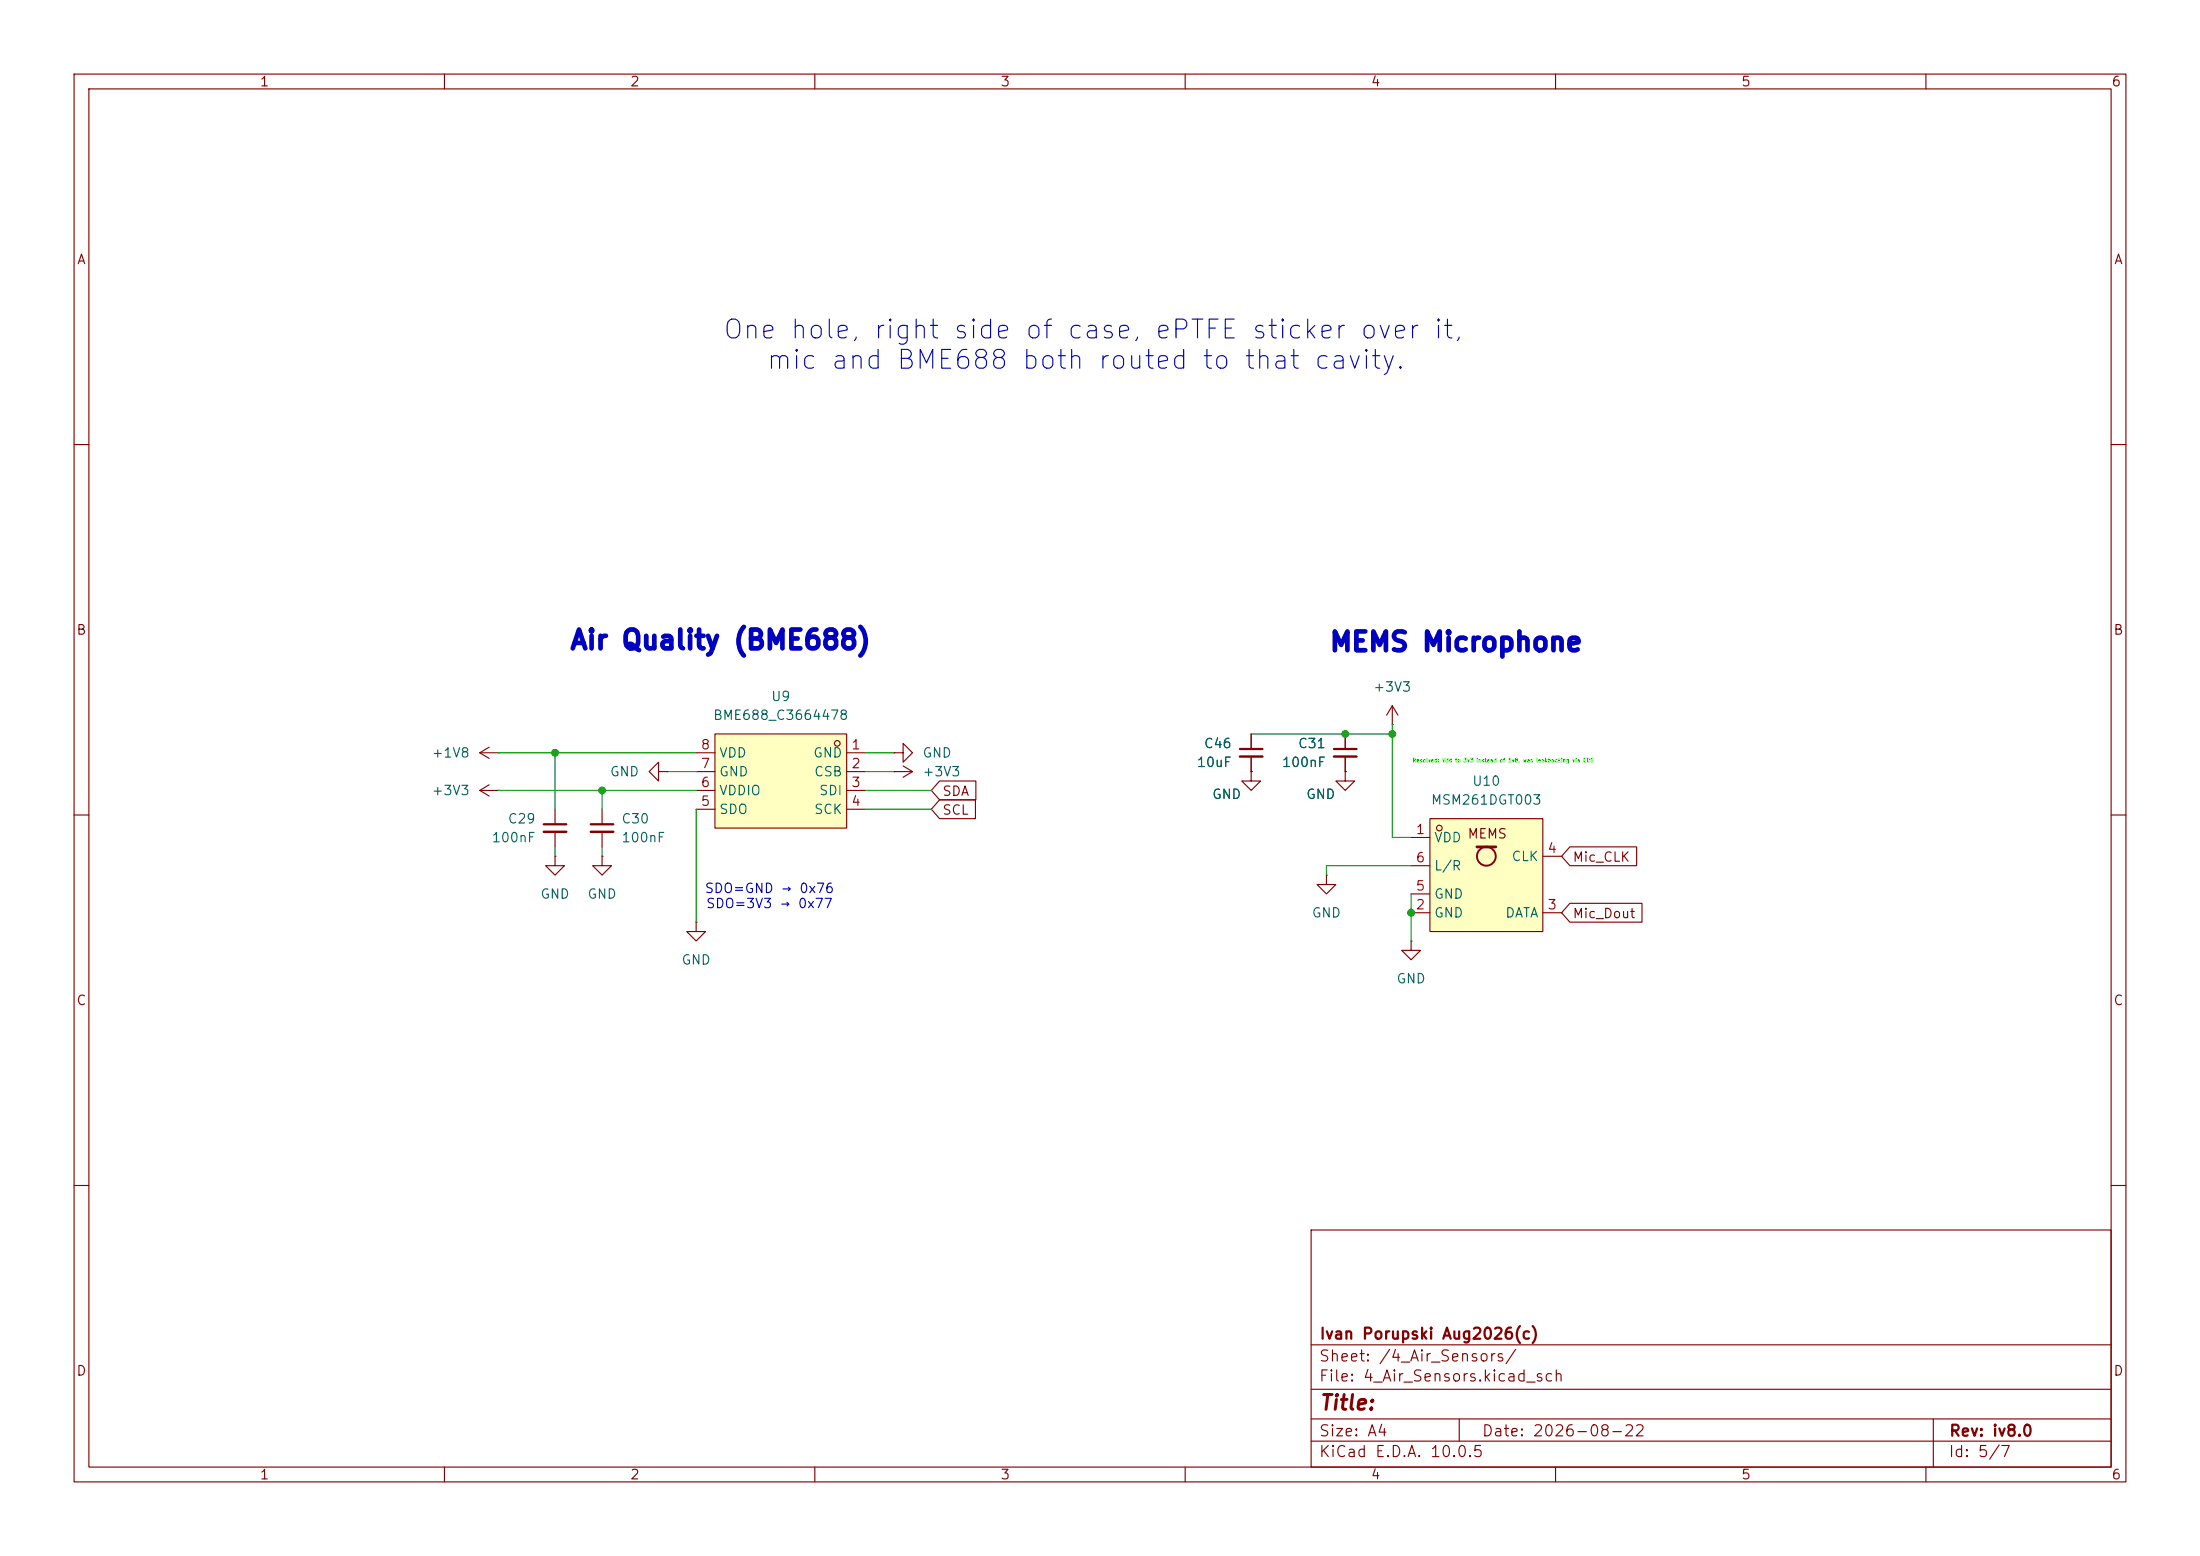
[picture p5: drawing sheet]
(kicad_sch
 (version 20260306)
 (generator "eeschema")
 (generator_version "10.0")
 (paper "A4")
 (title_block
  (date "2026-08-22")
  (rev "iv8.0")
  (company "Ivan Porupski Aug2026(c)"))
 (lib_symbols
  (symbol "Device:C_Small"
   (pin_numbers (hide yes))
   (pin_names
    (offset 0.254) (hide yes)) (exclude_from_sim no) (in_bom yes) (on_board yes)
   (in_pos_files yes)
   (duplicate_pin_numbers_are_jumpers no)
   (property "Reference" "C" (at 0.254 1.778 0) (show_name no) (do_not_autoplace no) (effects (font (size 1.27 1.27)) (justify left)))
   (property "Value" "C_Small" (at 0.254 -2.032 0) (show_name no) (do_not_autoplace no) (effects (font (size 1.27 1.27)) (justify left)))
   (property "Footprint" "" (at 0 0 0) (show_name no) (do_not_autoplace no) (hide yes) (effects (font (size 1.27 1.27))))
   (property "Datasheet" "" (at 0 0 0) (show_name no) (do_not_autoplace no) (hide yes) (effects (font (size 1.27 1.27))))
   (property "Description" "Unpolarized capacitor, small symbol" (at 0 0 0) (show_name no) (do_not_autoplace no) (hide yes) (effects (font (size 1.27 1.27))))
   (symbol "C_Small_0_1"
    (polyline (pts (xy -1.524 0.508) (xy 1.524 0.508)) (stroke (width 0.3048) (type default)) (fill (type none)))
    (polyline (pts (xy -1.524 -0.508) (xy 1.524 -0.508)) (stroke (width 0.3302) (type default)) (fill (type none))))
   (symbol "C_Small_1_1"
    (pin passive line (at 0 2.54 270) (length 2.032) (name "" (effects (font (size 1.27 1.27)))) (number "1" (effects (font (size 1.27 1.27)))))
    (pin passive line (at 0 -2.54 90) (length 2.032) (name "" (effects (font (size 1.27 1.27)))) (number "2" (effects (font (size 1.27 1.27))))))
   (embedded_fonts no))
  (symbol "Kompic_Mk1b:BME688_C3664478" (exclude_from_sim no) (in_bom yes) (on_board yes)
   (in_pos_files yes)
   (duplicate_pin_numbers_are_jumpers no)
   (property "Reference" "U" (at 0 8.89 0) (show_name no) (do_not_autoplace no) (effects (font (size 1.27 1.27))))
   (property "Value" "BME688_C3664478" (at 0 -8.89 0) (show_name no) (do_not_autoplace no) (effects (font (size 1.27 1.27))))
   (property "Footprint" "Kompic_Mk1b:LGA-8_L3.0-W3.0-P0.80_BME688" (at 0 -11.43 0) (show_name no) (do_not_autoplace no) (hide yes) (effects (font (size 1.27 1.27))))
   (property "Datasheet" "" (at 0 0 0) (show_name no) (do_not_autoplace no) (hide yes) (effects (font (size 1.27 1.27))))
   (property "Description" "" (at 0 0 0) (show_name no) (do_not_autoplace no) (hide yes) (effects (font (size 1.27 1.27))))
   (property "LCSC Part" "C3664478" (at 0 -13.97 0) (show_name no) (do_not_autoplace no) (hide yes) (effects (font (size 1.27 1.27))))
   (symbol "BME688_C3664478_0_1"
    (rectangle (start -8.89 6.35) (end 8.89 -6.35) (stroke (width 0) (type default)) (fill (type background)))
    (circle (center 7.62 5.08) (radius 0.38) (stroke (width 0) (type default)) (fill (type none)))
    (pin unspecified line (at 11.43 3.81 180) (length 2.54) (name "GND" (effects (font (size 1.27 1.27)))) (number "1" (effects (font (size 1.27 1.27)))))
    (pin unspecified line (at 11.43 1.27 180) (length 2.54) (name "CSB" (effects (font (size 1.27 1.27)))) (number "2" (effects (font (size 1.27 1.27)))))
    (pin unspecified line (at 11.43 -1.27 180) (length 2.54) (name "SDI" (effects (font (size 1.27 1.27)))) (number "3" (effects (font (size 1.27 1.27)))))
    (pin unspecified line (at 11.43 -3.81 180) (length 2.54) (name "SCK" (effects (font (size 1.27 1.27)))) (number "4" (effects (font (size 1.27 1.27)))))
    (pin unspecified line (at -11.43 -3.81 0) (length 2.54) (name "SDO" (effects (font (size 1.27 1.27)))) (number "5" (effects (font (size 1.27 1.27)))))
    (pin unspecified line (at -11.43 -1.27 0) (length 2.54) (name "VDDIO" (effects (font (size 1.27 1.27)))) (number "6" (effects (font (size 1.27 1.27)))))
    (pin unspecified line (at -11.43 1.27 0) (length 2.54) (name "GND" (effects (font (size 1.27 1.27)))) (number "7" (effects (font (size 1.27 1.27)))))
    (pin unspecified line (at -11.43 3.81 0) (length 2.54) (name "VDD" (effects (font (size 1.27 1.27)))) (number "8" (effects (font (size 1.27 1.27))))))
   (embedded_fonts no))
  (symbol "Kompic_Mk1b:MSM261DGT003" (exclude_from_sim no) (in_bom yes) (on_board yes)
   (in_pos_files yes)
   (duplicate_pin_numbers_are_jumpers no)
   (property "Reference" "U" (at 0 10.16 0) (show_name no) (do_not_autoplace no) (effects (font (size 1.27 1.27))))
   (property "Value" "MSM261DGT003" (at 0 -10.16 0) (show_name no) (do_not_autoplace no) (effects (font (size 1.27 1.27))))
   (property "Footprint" "Kompic_Mk1b:MIC-SMD_6P-L4.0-W2.0_LMD4020T261-OC3" (at 0 -12.7 0) (show_name no) (do_not_autoplace no) (hide yes) (effects (font (size 1.27 1.27))))
   (property "Datasheet" "" (at 0 0 0) (show_name no) (do_not_autoplace no) (hide yes) (effects (font (size 1.27 1.27))))
   (property "Description" "" (at 0 0 0) (show_name no) (do_not_autoplace no) (hide yes) (effects (font (size 1.27 1.27))))
   (property "LCSC Part" "C48227730" (at 0 -15.24 0) (show_name no) (do_not_autoplace no) (hide yes) (effects (font (size 1.27 1.27))))
   (symbol "MSM261DGT003_0_1"
    (rectangle (start -7.62 7.62) (end 7.62 -7.62) (stroke (width 0) (type default)) (fill (type background)))
    (circle (center -6.35 6.35) (radius 0.38) (stroke (width 0) (type default)) (fill (type none)))
    (circle (center 0 2.54) (radius 1.27) (stroke (width 0.254) (type default)) (fill (type none)))
    (polyline (pts (xy 1.27 3.81) (xy -1.27 3.81)) (stroke (width 0.381) (type default)) (fill (type none)))
    (pin unspecified line (at -10.16 5.08 0) (length 2.54) (name "VDD" (effects (font (size 1.27 1.27)))) (number "1" (effects (font (size 1.27 1.27)))))
    (pin unspecified line (at -10.16 -5.08 0) (length 2.54) (name "GND" (effects (font (size 1.27 1.27)))) (number "2" (effects (font (size 1.27 1.27)))))
    (pin unspecified line (at 10.16 -5.08 180) (length 2.54) (name "DATA" (effects (font (size 1.27 1.27)))) (number "3" (effects (font (size 1.27 1.27)))))
    (pin unspecified line (at 10.16 2.54 180) (length 2.54) (name "CLK" (effects (font (size 1.27 1.27)))) (number "4" (effects (font (size 1.27 1.27)))))
    (pin unspecified line (at -10.16 -2.54 0) (length 2.54) (name "GND" (effects (font (size 1.27 1.27)))) (number "5" (effects (font (size 1.27 1.27)))))
    (pin unspecified line (at -10.16 1.27 0) (length 2.54) (name "L/R" (effects (font (size 1.27 1.27)))) (number "6" (effects (font (size 1.27 1.27))))))
   (symbol "MSM261DGT003_1_1"
    (text "MEMS" (at 0.127 5.588 0) (effects (font (size 1.27 1.27)))))
   (embedded_fonts no))
  (symbol "power:+1V8"
   (power global)
   (pin_numbers (hide yes))
   (pin_names
    (offset 0) (hide yes)) (exclude_from_sim no) (in_bom yes) (on_board yes)
   (in_pos_files yes)
   (duplicate_pin_numbers_are_jumpers no)
   (property "Reference" "#PWR" (at 0 -3.81 0) (show_name no) (do_not_autoplace no) (hide yes) (effects (font (size 1.27 1.27))))
   (property "Value" "+1V8" (at 0 3.556 0) (show_name no) (do_not_autoplace no) (effects (font (size 1.27 1.27))))
   (property "Footprint" "" (at 0 0 0) (show_name no) (do_not_autoplace no) (hide yes) (effects (font (size 1.27 1.27))))
   (property "Datasheet" "" (at 0 0 0) (show_name no) (do_not_autoplace no) (hide yes) (effects (font (size 1.27 1.27))))
   (property "Description" "Power symbol creates a global label with name \"+1V8\"" (at 0 0 0) (show_name no) (do_not_autoplace no) (hide yes) (effects (font (size 1.27 1.27))))
   (symbol "+1V8_0_1"
    (polyline (pts (xy -0.762 1.27) (xy 0 2.54)) (stroke (width 0) (type default)) (fill (type none)))
    (polyline (pts (xy 0 2.54) (xy 0.762 1.27)) (stroke (width 0) (type default)) (fill (type none)))
    (polyline (pts (xy 0 0) (xy 0 2.54)) (stroke (width 0) (type default)) (fill (type none))))
   (symbol "+1V8_1_1"
    (pin power_in line (at 0 0 90) (length 0) (name "" (effects (font (size 1.27 1.27)))) (number "1" (effects (font (size 1.27 1.27))))))
   (embedded_fonts no))
  (symbol "power:+3V3"
   (power global)
   (pin_numbers (hide yes))
   (pin_names
    (offset 0) (hide yes)) (exclude_from_sim no) (in_bom yes) (on_board yes)
   (in_pos_files yes)
   (duplicate_pin_numbers_are_jumpers no)
   (property "Reference" "#PWR" (at 0 -3.81 0) (show_name no) (do_not_autoplace no) (hide yes) (effects (font (size 1.27 1.27))))
   (property "Value" "+3V3" (at 0 3.556 0) (show_name no) (do_not_autoplace no) (effects (font (size 1.27 1.27))))
   (property "Footprint" "" (at 0 0 0) (show_name no) (do_not_autoplace no) (hide yes) (effects (font (size 1.27 1.27))))
   (property "Datasheet" "" (at 0 0 0) (show_name no) (do_not_autoplace no) (hide yes) (effects (font (size 1.27 1.27))))
   (property "Description" "Power symbol creates a global label with name \"+3V3\"" (at 0 0 0) (show_name no) (do_not_autoplace no) (hide yes) (effects (font (size 1.27 1.27))))
   (symbol "+3V3_0_1"
    (polyline (pts (xy -0.762 1.27) (xy 0 2.54)) (stroke (width 0) (type default)) (fill (type none)))
    (polyline (pts (xy 0 2.54) (xy 0.762 1.27)) (stroke (width 0) (type default)) (fill (type none)))
    (polyline (pts (xy 0 0) (xy 0 2.54)) (stroke (width 0) (type default)) (fill (type none))))
   (symbol "+3V3_1_1"
    (pin power_in line (at 0 0 90) (length 0) (name "" (effects (font (size 1.27 1.27)))) (number "1" (effects (font (size 1.27 1.27))))))
   (embedded_fonts no))
  (symbol "power:GND"
   (power global)
   (pin_numbers (hide yes))
   (pin_names
    (offset 0) (hide yes)) (exclude_from_sim no) (in_bom yes) (on_board yes)
   (in_pos_files yes)
   (duplicate_pin_numbers_are_jumpers no)
   (property "Reference" "#PWR" (at 0 -6.35 0) (show_name no) (do_not_autoplace no) (hide yes) (effects (font (size 1.27 1.27))))
   (property "Value" "GND" (at 0 -3.81 0) (show_name no) (do_not_autoplace no) (effects (font (size 1.27 1.27))))
   (property "Footprint" "" (at 0 0 0) (show_name no) (do_not_autoplace no) (hide yes) (effects (font (size 1.27 1.27))))
   (property "Datasheet" "" (at 0 0 0) (show_name no) (do_not_autoplace no) (hide yes) (effects (font (size 1.27 1.27))))
   (property "Description" "Power symbol creates a global label with name \"GND\" , ground" (at 0 0 0) (show_name no) (do_not_autoplace no) (hide yes) (effects (font (size 1.27 1.27))))
   (symbol "GND_0_1"
    (polyline (pts (xy 0 0) (xy 0 -1.27) (xy 1.27 -1.27) (xy 0 -2.54) (xy -1.27 -1.27) (xy 0 -1.27)) (stroke (width 0) (type default)) (fill (type none))))
   (symbol "GND_1_1"
    (pin power_in line (at 0 0 270) (length 0) (name "" (effects (font (size 1.27 1.27)))) (number "1" (effects (font (size 1.27 1.27))))))
   (embedded_fonts no)))
 (text "Air Quality (BME688)"
  (exclude_from_sim no)
  (at 97.282 86.614 0)
  (effects (font (size 2.54 2.54) (thickness 0.762)
    (bold yes))))
 (text "SDO=GND → 0x76\nSDO=3V3 → 0x77"
  (exclude_from_sim no)
  (at 103.886 121.158 0)
  (effects (font (size 1.27 1.27))))
 (text "One hole, right side of case, ePTFE sticker over it,\nmic and BME688 both routed to that cavity. "
  (exclude_from_sim no)
  (at 147.574 46.736 0)
  (effects (font (size 2.54 2.54))))
 (text "MEMS Microphone"
  (exclude_from_sim no)
  (at 196.596 86.868 0)
  (effects (font (size 2.54 2.54) (thickness 0.762)
    (bold yes))))
 (text "Resolved: Vdd to 3v3 instead of 1v8, was leakbacking via EDS"
  (exclude_from_sim no)
  (at 202.946 102.87 0)
  (effects (font (size 0.508 0.508) (thickness 0.508)
    (bold yes) (color 64 255 33 1))))
 (junction
  (at 181.61 99.06)
  (diameter 0)
  (color 0 0 0 0))
 (junction
  (at 190.5 123.19)
  (diameter 0)
  (color 0 0 0 0))
 (junction
  (at 74.93 101.6)
  (diameter 0)
  (color 0 0 0 0))
 (junction
  (at 81.28 106.68)
  (diameter 0)
  (color 0 0 0 0))
 (junction
  (at 187.96 99.06)
  (diameter 0)
  (color 0 0 0 0))
 (wire
  (pts (xy 190.5 127) (xy 190.5 123.19))
  (stroke (width 0) (type default)))
 (wire
  (pts (xy 179.07 116.84) (xy 190.5 116.84))
  (stroke (width 0) (type default)))
 (wire
  (pts (xy 67.31 106.68) (xy 81.28 106.68))
  (stroke (width 0) (type default)))
 (wire
  (pts (xy 190.5 120.65) (xy 190.5 123.19))
  (stroke (width 0) (type default)))
 (wire
  (pts (xy 74.93 101.6) (xy 93.98 101.6))
  (stroke (width 0) (type default)))
 (wire
  (pts (xy 179.07 116.84) (xy 179.07 118.11))
  (stroke (width 0) (type default)))
 (wire
  (pts (xy 120.65 101.6) (xy 116.84 101.6))
  (stroke (width 0) (type default)))
 (wire
  (pts (xy 93.98 109.22) (xy 93.98 124.46))
  (stroke (width 0) (type default)))
 (wire
  (pts (xy 81.28 106.68) (xy 81.28 109.22))
  (stroke (width 0) (type default)))
 (wire
  (pts (xy 120.65 104.14) (xy 116.84 104.14))
  (stroke (width 0) (type default)))
 (wire
  (pts (xy 81.28 106.68) (xy 93.98 106.68))
  (stroke (width 0) (type default)))
 (wire
  (pts (xy 90.17 104.14) (xy 93.98 104.14))
  (stroke (width 0) (type default)))
 (wire
  (pts (xy 74.93 114.3) (xy 74.93 115.57))
  (stroke (width 0) (type default)))
 (wire
  (pts (xy 67.31 101.6) (xy 74.93 101.6))
  (stroke (width 0) (type default)))
 (wire
  (pts (xy 125.73 109.22) (xy 116.84 109.22))
  (stroke (width 0) (type default)))
 (wire
  (pts (xy 181.61 99.06) (xy 187.96 99.06))
  (stroke (width 0) (type default)))
 (wire
  (pts (xy 187.96 99.06) (xy 187.96 113.03))
  (stroke (width 0) (type default)))
 (wire
  (pts (xy 168.91 99.06) (xy 181.61 99.06))
  (stroke (width 0) (type default)))
 (wire
  (pts (xy 74.93 101.6) (xy 74.93 109.22))
  (stroke (width 0) (type default)))
 (wire
  (pts (xy 81.28 114.3) (xy 81.28 115.57))
  (stroke (width 0) (type default)))
 (wire
  (pts (xy 187.96 97.79) (xy 187.96 99.06))
  (stroke (width 0) (type default)))
 (wire
  (pts (xy 125.73 106.68) (xy 116.84 106.68))
  (stroke (width 0) (type default)))
 (wire
  (pts (xy 187.96 113.03) (xy 190.5 113.03))
  (stroke (width 0) (type default)))
 (global_label "Mic_Dout"
  (shape input)
  (at 210.82 123.19 0)
  (fields_autoplaced yes)
  (effects (font (size 1.27 1.27)) (justify left))
  (property "Intersheetrefs" "${INTERSHEET_REFS}" (at 222.2113 123.19 0) (hide yes) (show_name no) (do_not_autoplace no) (effects (font (size 1.27 1.27)) (justify left))))
 (global_label "SCL"
  (shape input)
  (at 125.73 109.22 0)
  (fields_autoplaced yes)
  (effects (font (size 1.27 1.27)) (justify left))
  (property "Intersheetrefs" "${INTERSHEET_REFS}" (at 132.2228 109.22 0) (hide yes) (show_name no) (do_not_autoplace no) (effects (font (size 1.27 1.27)) (justify left))))
 (global_label "Mic_CLK"
  (shape input)
  (at 210.82 115.57 0)
  (fields_autoplaced yes)
  (effects (font (size 1.27 1.27)) (justify left))
  (property "Intersheetrefs" "${INTERSHEET_REFS}" (at 221.4857 115.57 0) (hide yes) (show_name no) (do_not_autoplace no) (effects (font (size 1.27 1.27)) (justify left))))
 (global_label "SDA"
  (shape input)
  (at 125.73 106.68 0)
  (fields_autoplaced yes)
  (effects (font (size 1.27 1.27)) (justify left))
  (property "Intersheetrefs" "${INTERSHEET_REFS}" (at 132.2833 106.68 0) (hide yes) (show_name no) (do_not_autoplace no) (effects (font (size 1.27 1.27)) (justify left))))
 (symbol
  (lib_id "Device:C_Small")
  (at 168.91 101.6 0)
  (unit 1)
  (body_style 1)
  (exclude_from_sim no)
  (in_bom yes)
  (on_board yes)
  (in_pos_files yes)
  (dnp no)
  (property "Reference" "C46" (at 166.37 100.3362 0) (show_name no) (do_not_autoplace no) (effects (font (size 1.27 1.27)) (justify right)))
  (property "Value" "10uF" (at 166.37 102.8762 0) (show_name no) (do_not_autoplace no) (effects (font (size 1.27 1.27)) (justify right)))
  (property "Footprint" "Capacitor_SMD:C_0402_1005Metric_Pad0.74x0.62mm_HandSolder" (at 168.91 101.6 0) (hide yes) (show_name no) (do_not_autoplace no) (effects (font (size 1.27 1.27))))
  (property "Datasheet" "" (at 168.91 101.6 0) (hide yes) (show_name no) (do_not_autoplace no) (effects (font (size 1.27 1.27))))
  (property "Description" "Unpolarized capacitor, small symbol" (at 168.91 101.6 0) (hide yes) (show_name no) (do_not_autoplace no) (effects (font (size 1.27 1.27))))
  (pin "1")
  (pin "2"))
 (symbol
  (lib_id "power:GND")
  (at 181.61 104.14 0)
  (mirror y)
  (unit 1)
  (body_style 1)
  (exclude_from_sim no)
  (in_bom yes)
  (on_board yes)
  (in_pos_files yes)
  (dnp no)
  (property "Reference" "#PWR0108" (at 181.61 110.49 0) (hide yes) (show_name no) (do_not_autoplace no) (effects (font (size 1.27 1.27))))
  (property "Value" "GND" (at 178.308 107.188 0) (show_name no) (do_not_autoplace no) (effects (font (size 1.27 1.27))))
  (property "Footprint" "" (at 181.61 104.14 0) (hide yes) (show_name no) (do_not_autoplace no) (effects (font (size 1.27 1.27))))
  (property "Datasheet" "" (at 181.61 104.14 0) (hide yes) (show_name no) (do_not_autoplace no) (effects (font (size 1.27 1.27))))
  (property "Description" "Power symbol creates a global label with name \"GND\" , ground" (at 181.61 104.14 0) (hide yes) (show_name no) (do_not_autoplace no) (effects (font (size 1.27 1.27))))
  (pin "1"))
 (symbol
  (lib_id "power:GND")
  (at 90.17 104.14 270)
  (unit 1)
  (body_style 1)
  (exclude_from_sim no)
  (in_bom yes)
  (on_board yes)
  (in_pos_files yes)
  (dnp no)
  (fields_autoplaced yes)
  (property "Reference" "#PWR0103" (at 83.82 104.14 0) (hide yes) (show_name no) (do_not_autoplace no) (effects (font (size 1.27 1.27))))
  (property "Value" "GND" (at 86.36 104.1399 90) (show_name no) (do_not_autoplace no) (effects (font (size 1.27 1.27)) (justify right)))
  (property "Footprint" "" (at 90.17 104.14 0) (hide yes) (show_name no) (do_not_autoplace no) (effects (font (size 1.27 1.27))))
  (property "Datasheet" "" (at 90.17 104.14 0) (hide yes) (show_name no) (do_not_autoplace no) (effects (font (size 1.27 1.27))))
  (property "Description" "Power symbol creates a global label with name \"GND\" , ground" (at 90.17 104.14 0) (hide yes) (show_name no) (do_not_autoplace no) (effects (font (size 1.27 1.27))))
  (pin "1"))
 (symbol
  (lib_id "power:GND")
  (at 120.65 101.6 90)
  (unit 1)
  (body_style 1)
  (exclude_from_sim no)
  (in_bom yes)
  (on_board yes)
  (in_pos_files yes)
  (dnp no)
  (fields_autoplaced yes)
  (property "Reference" "#PWR0105" (at 127 101.6 0) (hide yes) (show_name no) (do_not_autoplace no) (effects (font (size 1.27 1.27))))
  (property "Value" "GND" (at 124.46 101.5999 90) (show_name no) (do_not_autoplace no) (effects (font (size 1.27 1.27)) (justify right)))
  (property "Footprint" "" (at 120.65 101.6 0) (hide yes) (show_name no) (do_not_autoplace no) (effects (font (size 1.27 1.27))))
  (property "Datasheet" "" (at 120.65 101.6 0) (hide yes) (show_name no) (do_not_autoplace no) (effects (font (size 1.27 1.27))))
  (property "Description" "Power symbol creates a global label with name \"GND\" , ground" (at 120.65 101.6 0) (hide yes) (show_name no) (do_not_autoplace no) (effects (font (size 1.27 1.27))))
  (pin "1"))
 (symbol
  (lib_id "Kompic_Mk1b:MSM261DGT003")
  (at 200.66 118.11 0)
  (unit 1)
  (body_style 1)
  (exclude_from_sim no)
  (in_bom yes)
  (on_board yes)
  (in_pos_files yes)
  (dnp no)
  (fields_autoplaced yes)
  (property "Reference" "U10" (at 200.66 105.41 0) (show_name no) (do_not_autoplace no) (effects (font (size 1.27 1.27))))
  (property "Value" "MSM261DGT003" (at 200.66 107.95 0) (show_name no) (do_not_autoplace no) (effects (font (size 1.27 1.27))))
  (property "Footprint" "Kompic_Mk1b:MIC-SMD_6P-L4.0-W2.0_LMD4020T261-OC3" (at 200.66 130.81 0) (hide yes) (show_name no) (do_not_autoplace no) (effects (font (size 1.27 1.27))))
  (property "Datasheet" "" (at 200.66 118.11 0) (hide yes) (show_name no) (do_not_autoplace no) (effects (font (size 1.27 1.27))))
  (property "Description" "" (at 200.66 118.11 0) (hide yes) (show_name no) (do_not_autoplace no) (effects (font (size 1.27 1.27))))
  (property "LCSC Part" "C48227730" (at 200.66 133.35 0) (hide yes) (show_name no) (do_not_autoplace no) (effects (font (size 1.27 1.27))))
  (pin "4")
  (pin "1")
  (pin "6")
  (pin "5")
  (pin "3")
  (pin "2"))
 (symbol
  (lib_id "power:GND")
  (at 168.91 104.14 0)
  (mirror y)
  (unit 1)
  (body_style 1)
  (exclude_from_sim no)
  (in_bom yes)
  (on_board yes)
  (in_pos_files yes)
  (dnp no)
  (property "Reference" "#PWR0109" (at 168.91 110.49 0) (hide yes) (show_name no) (do_not_autoplace no) (effects (font (size 1.27 1.27))))
  (property "Value" "GND" (at 165.608 107.188 0) (show_name no) (do_not_autoplace no) (effects (font (size 1.27 1.27))))
  (property "Footprint" "" (at 168.91 104.14 0) (hide yes) (show_name no) (do_not_autoplace no) (effects (font (size 1.27 1.27))))
  (property "Datasheet" "" (at 168.91 104.14 0) (hide yes) (show_name no) (do_not_autoplace no) (effects (font (size 1.27 1.27))))
  (property "Description" "Power symbol creates a global label with name \"GND\" , ground" (at 168.91 104.14 0) (hide yes) (show_name no) (do_not_autoplace no) (effects (font (size 1.27 1.27))))
  (pin "1"))
 (symbol
  (lib_id "power:+3V3")
  (at 67.31 106.68 90)
  (unit 1)
  (body_style 1)
  (exclude_from_sim no)
  (in_bom yes)
  (on_board yes)
  (in_pos_files yes)
  (dnp no)
  (fields_autoplaced yes)
  (property "Reference" "#PWR099" (at 71.12 106.68 0) (hide yes) (show_name no) (do_not_autoplace no) (effects (font (size 1.27 1.27))))
  (property "Value" "+3V3" (at 63.5 106.6799 90) (show_name no) (do_not_autoplace no) (effects (font (size 1.27 1.27)) (justify left)))
  (property "Footprint" "" (at 67.31 106.68 0) (hide yes) (show_name no) (do_not_autoplace no) (effects (font (size 1.27 1.27))))
  (property "Datasheet" "" (at 67.31 106.68 0) (hide yes) (show_name no) (do_not_autoplace no) (effects (font (size 1.27 1.27))))
  (property "Description" "Power symbol creates a global label with name \"+3V3\"" (at 67.31 106.68 0) (hide yes) (show_name no) (do_not_autoplace no) (effects (font (size 1.27 1.27))))
  (pin "1"))
 (symbol
  (lib_id "power:+3V3")
  (at 120.65 104.14 270)
  (unit 1)
  (body_style 1)
  (exclude_from_sim no)
  (in_bom yes)
  (on_board yes)
  (in_pos_files yes)
  (dnp no)
  (fields_autoplaced yes)
  (property "Reference" "#PWR0106" (at 116.84 104.14 0) (hide yes) (show_name no) (do_not_autoplace no) (effects (font (size 1.27 1.27))))
  (property "Value" "+3V3" (at 124.46 104.1399 90) (show_name no) (do_not_autoplace no) (effects (font (size 1.27 1.27)) (justify left)))
  (property "Footprint" "" (at 120.65 104.14 0) (hide yes) (show_name no) (do_not_autoplace no) (effects (font (size 1.27 1.27))))
  (property "Datasheet" "" (at 120.65 104.14 0) (hide yes) (show_name no) (do_not_autoplace no) (effects (font (size 1.27 1.27))))
  (property "Description" "Power symbol creates a global label with name \"+3V3\"" (at 120.65 104.14 0) (hide yes) (show_name no) (do_not_autoplace no) (effects (font (size 1.27 1.27))))
  (pin "1"))
 (symbol
  (lib_id "Device:C_Small")
  (at 181.61 101.6 0)
  (mirror y)
  (unit 1)
  (body_style 1)
  (exclude_from_sim no)
  (in_bom yes)
  (on_board yes)
  (in_pos_files yes)
  (dnp no)
  (fields_autoplaced yes)
  (property "Reference" "C31" (at 179.07 100.3362 0) (show_name no) (do_not_autoplace no) (effects (font (size 1.27 1.27)) (justify left)))
  (property "Value" "100nF" (at 179.07 102.8762 0) (show_name no) (do_not_autoplace no) (effects (font (size 1.27 1.27)) (justify left)))
  (property "Footprint" "Capacitor_SMD:C_0402_1005Metric_Pad0.74x0.62mm_HandSolder" (at 181.61 101.6 0) (hide yes) (show_name no) (do_not_autoplace no) (effects (font (size 1.27 1.27))))
  (property "Datasheet" "" (at 181.61 101.6 0) (hide yes) (show_name no) (do_not_autoplace no) (effects (font (size 1.27 1.27))))
  (property "Description" "Unpolarized capacitor, small symbol" (at 181.61 101.6 0) (hide yes) (show_name no) (do_not_autoplace no) (effects (font (size 1.27 1.27))))
  (pin "1")
  (pin "2"))
 (symbol
  (lib_id "Kompic_Mk1b:BME688_C3664478")
  (at 105.41 105.41 0)
  (unit 1)
  (body_style 1)
  (exclude_from_sim no)
  (in_bom yes)
  (on_board yes)
  (in_pos_files yes)
  (dnp no)
  (fields_autoplaced yes)
  (property "Reference" "U9" (at 105.41 93.98 0) (show_name no) (do_not_autoplace no) (effects (font (size 1.27 1.27))))
  (property "Value" "BME688_C3664478" (at 105.41 96.52 0) (show_name no) (do_not_autoplace no) (effects (font (size 1.27 1.27))))
  (property "Footprint" "Kompic_Mk1b:LGA-8_L3.0-W3.0-P0.80_BME688" (at 105.41 116.84 0) (hide yes) (show_name no) (do_not_autoplace no) (effects (font (size 1.27 1.27))))
  (property "Datasheet" "" (at 105.41 105.41 0) (hide yes) (show_name no) (do_not_autoplace no) (effects (font (size 1.27 1.27))))
  (property "Description" "" (at 105.41 105.41 0) (hide yes) (show_name no) (do_not_autoplace no) (effects (font (size 1.27 1.27))))
  (property "LCSC Part" "C3664478" (at 105.41 119.38 0) (hide yes) (show_name no) (do_not_autoplace no) (effects (font (size 1.27 1.27))))
  (pin "5")
  (pin "3")
  (pin "4")
  (pin "7")
  (pin "8")
  (pin "1")
  (pin "2")
  (pin "6"))
 (symbol
  (lib_id "power:GND")
  (at 93.98 124.46 0)
  (unit 1)
  (body_style 1)
  (exclude_from_sim no)
  (in_bom yes)
  (on_board yes)
  (in_pos_files yes)
  (dnp no)
  (fields_autoplaced yes)
  (property "Reference" "#PWR0104" (at 93.98 130.81 0) (hide yes) (show_name no) (do_not_autoplace no) (effects (font (size 1.27 1.27))))
  (property "Value" "GND" (at 93.98 129.54 0) (show_name no) (do_not_autoplace no) (effects (font (size 1.27 1.27))))
  (property "Footprint" "" (at 93.98 124.46 0) (hide yes) (show_name no) (do_not_autoplace no) (effects (font (size 1.27 1.27))))
  (property "Datasheet" "" (at 93.98 124.46 0) (hide yes) (show_name no) (do_not_autoplace no) (effects (font (size 1.27 1.27))))
  (property "Description" "Power symbol creates a global label with name \"GND\" , ground" (at 93.98 124.46 0) (hide yes) (show_name no) (do_not_autoplace no) (effects (font (size 1.27 1.27))))
  (pin "1"))
 (symbol
  (lib_id "power:+1V8")
  (at 67.31 101.6 90)
  (unit 1)
  (body_style 1)
  (exclude_from_sim no)
  (in_bom yes)
  (on_board yes)
  (in_pos_files yes)
  (dnp no)
  (fields_autoplaced yes)
  (property "Reference" "#PWR098" (at 71.12 101.6 0) (hide yes) (show_name no) (do_not_autoplace no) (effects (font (size 1.27 1.27))))
  (property "Value" "+1V8" (at 63.5 101.5999 90) (show_name no) (do_not_autoplace no) (effects (font (size 1.27 1.27)) (justify left)))
  (property "Footprint" "" (at 67.31 101.6 0) (hide yes) (show_name no) (do_not_autoplace no) (effects (font (size 1.27 1.27))))
  (property "Datasheet" "" (at 67.31 101.6 0) (hide yes) (show_name no) (do_not_autoplace no) (effects (font (size 1.27 1.27))))
  (property "Description" "Power symbol creates a global label with name \"+1V8\"" (at 67.31 101.6 0) (hide yes) (show_name no) (do_not_autoplace no) (effects (font (size 1.27 1.27))))
  (pin "1"))
 (symbol
  (lib_id "power:GND")
  (at 190.5 127 0)
  (unit 1)
  (body_style 1)
  (exclude_from_sim no)
  (in_bom yes)
  (on_board yes)
  (in_pos_files yes)
  (dnp no)
  (fields_autoplaced yes)
  (property "Reference" "#PWR0110" (at 190.5 133.35 0) (hide yes) (show_name no) (do_not_autoplace no) (effects (font (size 1.27 1.27))))
  (property "Value" "GND" (at 190.5 132.08 0) (show_name no) (do_not_autoplace no) (effects (font (size 1.27 1.27))))
  (property "Footprint" "" (at 190.5 127 0) (hide yes) (show_name no) (do_not_autoplace no) (effects (font (size 1.27 1.27))))
  (property "Datasheet" "" (at 190.5 127 0) (hide yes) (show_name no) (do_not_autoplace no) (effects (font (size 1.27 1.27))))
  (property "Description" "Power symbol creates a global label with name \"GND\" , ground" (at 190.5 127 0) (hide yes) (show_name no) (do_not_autoplace no) (effects (font (size 1.27 1.27))))
  (pin "1"))
 (symbol
  (lib_id "power:GND")
  (at 179.07 118.11 0)
  (mirror y)
  (unit 1)
  (body_style 1)
  (exclude_from_sim no)
  (in_bom yes)
  (on_board yes)
  (in_pos_files yes)
  (dnp no)
  (fields_autoplaced yes)
  (property "Reference" "#PWR0107" (at 179.07 124.46 0) (hide yes) (show_name no) (do_not_autoplace no) (effects (font (size 1.27 1.27))))
  (property "Value" "GND" (at 179.07 123.19 0) (show_name no) (do_not_autoplace no) (effects (font (size 1.27 1.27))))
  (property "Footprint" "" (at 179.07 118.11 0) (hide yes) (show_name no) (do_not_autoplace no) (effects (font (size 1.27 1.27))))
  (property "Datasheet" "" (at 179.07 118.11 0) (hide yes) (show_name no) (do_not_autoplace no) (effects (font (size 1.27 1.27))))
  (property "Description" "Power symbol creates a global label with name \"GND\" , ground" (at 179.07 118.11 0) (hide yes) (show_name no) (do_not_autoplace no) (effects (font (size 1.27 1.27))))
  (pin "1"))
 (symbol
  (lib_id "Device:C_Small")
  (at 74.93 111.76 0)
  (mirror y)
  (unit 1)
  (body_style 1)
  (exclude_from_sim no)
  (in_bom yes)
  (on_board yes)
  (in_pos_files yes)
  (dnp no)
  (property "Reference" "C29" (at 72.39 110.4962 0) (show_name no) (do_not_autoplace no) (effects (font (size 1.27 1.27)) (justify left)))
  (property "Value" "100nF" (at 72.39 113.0362 0) (show_name no) (do_not_autoplace no) (effects (font (size 1.27 1.27)) (justify left)))
  (property "Footprint" "Capacitor_SMD:C_0402_1005Metric_Pad0.74x0.62mm_HandSolder" (at 74.93 111.76 0) (hide yes) (show_name no) (do_not_autoplace no) (effects (font (size 1.27 1.27))))
  (property "Datasheet" "" (at 74.93 111.76 0) (hide yes) (show_name no) (do_not_autoplace no) (effects (font (size 1.27 1.27))))
  (property "Description" "Unpolarized capacitor, small symbol" (at 74.93 111.76 0) (hide yes) (show_name no) (do_not_autoplace no) (effects (font (size 1.27 1.27))))
  (pin "1")
  (pin "2"))
 (symbol
  (lib_id "power:GND")
  (at 74.93 115.57 0)
  (unit 1)
  (body_style 1)
  (exclude_from_sim no)
  (in_bom yes)
  (on_board yes)
  (in_pos_files yes)
  (dnp no)
  (fields_autoplaced yes)
  (property "Reference" "#PWR0100" (at 74.93 121.92 0) (hide yes) (show_name no) (do_not_autoplace no) (effects (font (size 1.27 1.27))))
  (property "Value" "GND" (at 74.93 120.65 0) (show_name no) (do_not_autoplace no) (effects (font (size 1.27 1.27))))
  (property "Footprint" "" (at 74.93 115.57 0) (hide yes) (show_name no) (do_not_autoplace no) (effects (font (size 1.27 1.27))))
  (property "Datasheet" "" (at 74.93 115.57 0) (hide yes) (show_name no) (do_not_autoplace no) (effects (font (size 1.27 1.27))))
  (property "Description" "Power symbol creates a global label with name \"GND\" , ground" (at 74.93 115.57 0) (hide yes) (show_name no) (do_not_autoplace no) (effects (font (size 1.27 1.27))))
  (pin "1"))
 (symbol
  (lib_id "power:+3V3")
  (at 187.96 97.79 0)
  (unit 1)
  (body_style 1)
  (exclude_from_sim no)
  (in_bom yes)
  (on_board yes)
  (in_pos_files yes)
  (dnp no)
  (fields_autoplaced yes)
  (property "Reference" "#PWR0142" (at 187.96 101.6 0) (hide yes) (show_name no) (do_not_autoplace no) (effects (font (size 1.27 1.27))))
  (property "Value" "+3V3" (at 187.96 92.71 0) (show_name no) (do_not_autoplace no) (effects (font (size 1.27 1.27))))
  (property "Footprint" "" (at 187.96 97.79 0) (hide yes) (show_name no) (do_not_autoplace no) (effects (font (size 1.27 1.27))))
  (property "Datasheet" "" (at 187.96 97.79 0) (hide yes) (show_name no) (do_not_autoplace no) (effects (font (size 1.27 1.27))))
  (property "Description" "Power symbol creates a global label with name \"+3V3\"" (at 187.96 97.79 0) (hide yes) (show_name no) (do_not_autoplace no) (effects (font (size 1.27 1.27))))
  (pin "1"))
 (symbol
  (lib_id "power:GND")
  (at 81.28 115.57 0)
  (unit 1)
  (body_style 1)
  (exclude_from_sim no)
  (in_bom yes)
  (on_board yes)
  (in_pos_files yes)
  (dnp no)
  (fields_autoplaced yes)
  (property "Reference" "#PWR0101" (at 81.28 121.92 0) (hide yes) (show_name no) (do_not_autoplace no) (effects (font (size 1.27 1.27))))
  (property "Value" "GND" (at 81.28 120.65 0) (show_name no) (do_not_autoplace no) (effects (font (size 1.27 1.27))))
  (property "Footprint" "" (at 81.28 115.57 0) (hide yes) (show_name no) (do_not_autoplace no) (effects (font (size 1.27 1.27))))
  (property "Datasheet" "" (at 81.28 115.57 0) (hide yes) (show_name no) (do_not_autoplace no) (effects (font (size 1.27 1.27))))
  (property "Description" "Power symbol creates a global label with name \"GND\" , ground" (at 81.28 115.57 0) (hide yes) (show_name no) (do_not_autoplace no) (effects (font (size 1.27 1.27))))
  (pin "1"))
 (symbol
  (lib_id "Device:C_Small")
  (at 81.28 111.76 0)
  (unit 1)
  (body_style 1)
  (exclude_from_sim no)
  (in_bom yes)
  (on_board yes)
  (in_pos_files yes)
  (dnp no)
  (fields_autoplaced yes)
  (property "Reference" "C30" (at 83.82 110.4962 0) (show_name no) (do_not_autoplace no) (effects (font (size 1.27 1.27)) (justify left)))
  (property "Value" "100nF" (at 83.82 113.0362 0) (show_name no) (do_not_autoplace no) (effects (font (size 1.27 1.27)) (justify left)))
  (property "Footprint" "Capacitor_SMD:C_0402_1005Metric_Pad0.74x0.62mm_HandSolder" (at 81.28 111.76 0) (hide yes) (show_name no) (do_not_autoplace no) (effects (font (size 1.27 1.27))))
  (property "Datasheet" "" (at 81.28 111.76 0) (hide yes) (show_name no) (do_not_autoplace no) (effects (font (size 1.27 1.27))))
  (property "Description" "Unpolarized capacitor, small symbol" (at 81.28 111.76 0) (hide yes) (show_name no) (do_not_autoplace no) (effects (font (size 1.27 1.27))))
  (pin "1")
  (pin "2")))
